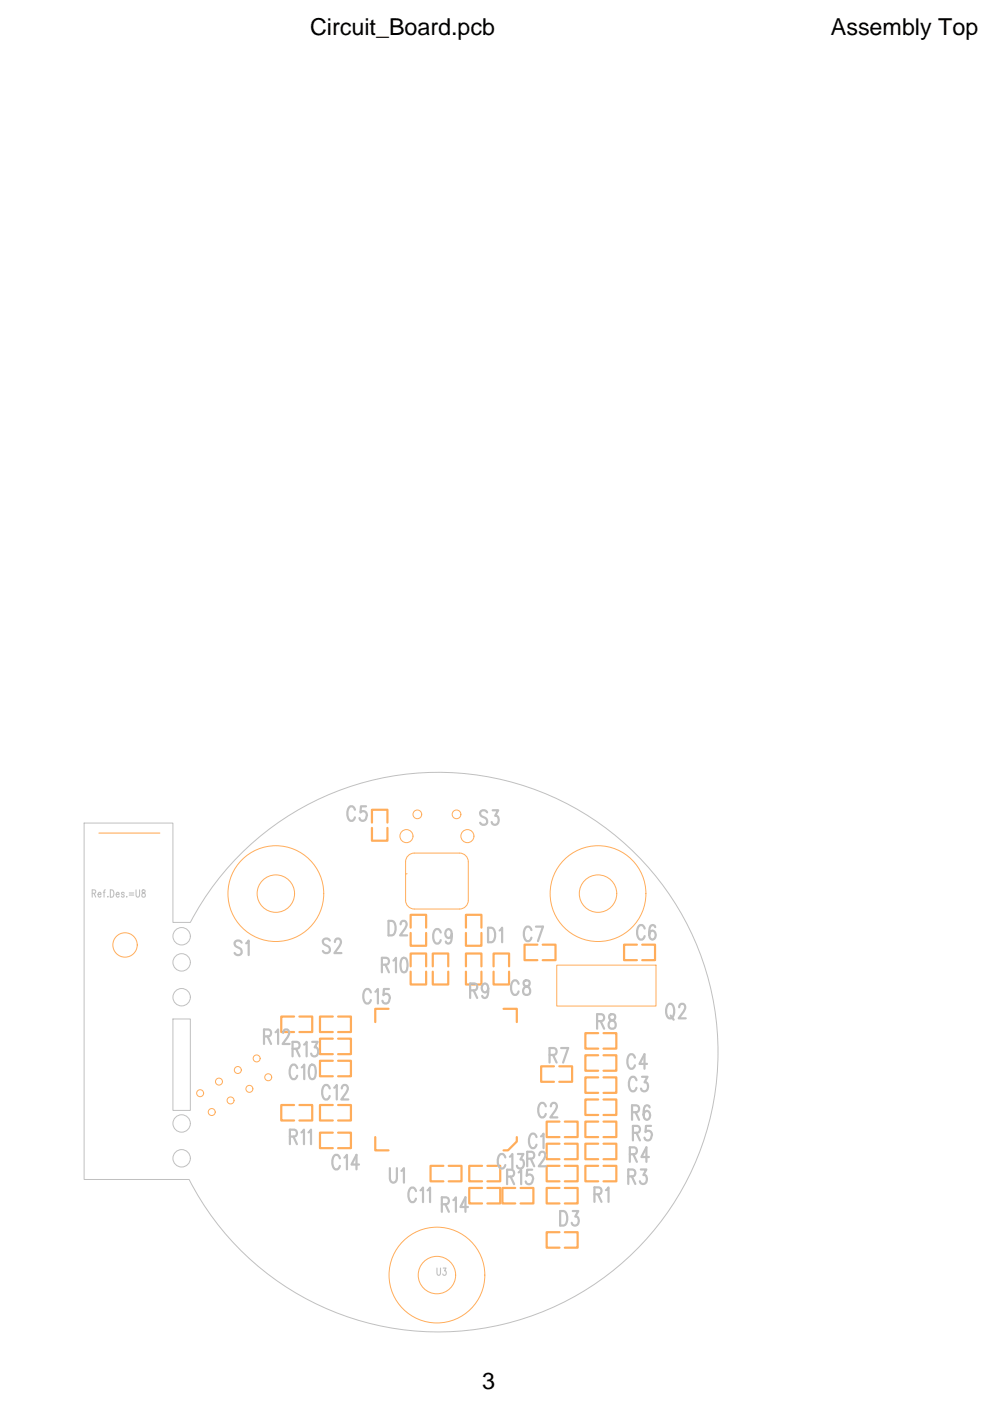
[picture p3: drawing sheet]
<svg xmlns="http://www.w3.org/2000/svg" width="210mm" height="297mm" viewBox="0 0 210 297" stroke-linecap="round" stroke-linejoin="round" font-family="sans-serif">
<g fill="none" stroke="#c0c0c0" stroke-width=".21">
<path d="M17.8 174.5h18.9v21.1h3.7a59.3 59.3 0 0 1 90.2-18.4 59.3 59.3 0 0 1-.5 92.1 59.3 59.3 0 0 1-90-19.2h-22.3zM36.7 216h3.7v19.4h-3.7z"/>
<circle cx="38.5" cy="198.5" r="1.85"/>
<circle cx="38.5" cy="204" r="1.85"/>
<circle cx="38.5" cy="211.4" r="1.85"/>
<circle cx="38.5" cy="238.2" r="1.85"/>
<circle cx="38.5" cy="245.6" r="1.85"/>
</g>
<g fill="none" stroke="#ffad5b" stroke-width=".21">
<path d="M86.3 185.2l-.3 .1M86.5 181.4l.8-.5h.5h9.6a1.85 1.85 0 0 1 1.9 1.8v8.2a1.85 1.85 0 0 1-1.9 1.8h-9.6a1.85 1.85 0 0 1-1.8-1.8v-8.2l.1-.5zM118 204.6h21.1v8.7h-21.1z"/>
<circle cx="86.2" cy="177.3" r="1.38"/>
<circle cx="88.5" cy="172.7" r=".92"/>
<circle cx="96.8" cy="172.7" r=".92"/>
<circle cx="99.1" cy="177.3" r="1.38"/>
<circle cx="58.5" cy="189.5" r="10.2"/>
<circle cx="58.5" cy="189.5" r="4"/>
<circle cx="126.8" cy="189.5" r="10.2"/>
<circle cx="126.8" cy="189.5" r="4"/>
<circle cx="26.5" cy="200.4" r="2.58"/>
<circle cx="42.4" cy="231.8" r=".74"/>
<circle cx="44.9" cy="235.8" r=".74"/>
<circle cx="46.4" cy="229.3" r=".74"/>
<circle cx="48.9" cy="233.3" r=".74"/>
<circle cx="50.4" cy="226.9" r=".74"/>
<circle cx="52.9" cy="230.9" r=".74"/>
<circle cx="54.4" cy="224.4" r=".74"/>
<circle cx="56.9" cy="228.4" r=".74"/>
<circle cx="92.6" cy="270.3" r="10.2"/>
<circle cx="92.6" cy="270.3" r="4"/>
</g>
<path d="M82.4 213.9h-2.8v2.8M106.8 213.9h2.8v2.8M79.6 241.1v2.8h2.8M109.6 241.1v.9l-1.9 1.9h-.9" fill="none" stroke="#ffad5b" stroke-width=".47"/>
<path d="M21 176.6h12.9" fill="none" stroke="#ffad5b" stroke-width=".23"/>
<g font-size="7" fill="#ffad5b">
<text x="78.6" y="177.5">C5</text>
<text x="86.8" y="199.8">D2</text>
<text x="98.6" y="199.8">D1</text>
<text x="91.5" y="208">C9</text>
<text x="98.6" y="208">R9</text>
<text x="104.4" y="208">C8</text>
</g>
<text font-size="7" fill="#c0c0c0" x="86.8" y="208">R10</text>
<g font-size="4.9">
<text x="65.7" y="7.3">Circuit_Board.pcb</text>
<text x="176.2" y="7.3">Assembly Top</text>
<text x="102.2" y="294.5">3</text>
</g>
<g font-size="4.7" fill="#c0c0c0">
<text x="73.7" y="174">C5</text>
<text x="101.8" y="174.9">S3</text>
<text x="49.7" y="202.5">S1</text>
<text x="68.5" y="202.1">S2</text>
<text x="82.4" y="198.3">D2</text>
<text x="91.9" y="200.1">C9</text>
<text x="103.5" y="199.8">D1</text>
<text x="111.1" y="199.5">C7</text>
<text x="135.1" y="199.2">C6</text>
<text x="81" y="206.2">R10</text>
<text x="77" y="212.8">C15</text>
<text x="99.7" y="211.6">R9</text>
<text x="108.4" y="210.9">C8</text>
<text x="141.5" y="215.6">Q2</text>
<text x="56" y="221.3">R12</text>
<text x="126.6" y="218.1">R8</text>
<text x="62" y="224">R13</text>
<text x="116.5" y="225.3">R7</text>
<text x="133" y="226.6">C4</text>
<text x="61.4" y="228.8">C10</text>
<text x="68.3" y="233.1">C12</text>
<text x="133.4" y="231.4">C3</text>
<text x="114.1" y="236.9">C2</text>
<text x="134" y="237.4">R6</text>
<text x="61.5" y="242.6">R11</text>
<text x="112.2" y="243.4">C1</text>
<text x="134.2" y="241.8">R5</text>
<text x="70.5" y="247.9">C14</text>
<text x="82.7" y="250.7">U1</text>
<text x="105.5" y="247.7">C13R2</text>
<text x="107.5" y="251.1">R15</text>
<text x="133.2" y="251">R3</text>
<text x="133.5" y="246.3">R4</text>
<text x="86.6" y="254.9">C11</text>
<text x="93.7" y="256.9">R14</text>
<text x="126" y="254.8">R1</text>
<text x="118.8" y="259.8">D3</text>
</g>
<g font-size="3.8" fill="#ffad5b">
<text x="111" y="203.3">C7</text>
<text x="132.1" y="203.3">C6</text>
<text x="59.4" y="218.5">R12</text>
<text x="67.6" y="218.5">C15</text>
<text x="67.6" y="227.9">C10</text>
<text x="67.6" y="223.2">R13</text>
<text x="123.9" y="226.7">C4</text>
<text x="123.9" y="222">R8</text>
<text x="114.5" y="229.1">R7</text>
<text x="123.9" y="231.4">C3</text>
<text x="59.4" y="237.3">R11</text>
<text x="67.6" y="237.3">C12</text>
<text x="123.9" y="236.1">R6</text>
<text x="67.6" y="243.1">C14</text>
<text x="115.7" y="245.5">C1</text>
<text x="115.7" y="240.8">C2</text>
<text x="123.9" y="245.5">R4</text>
<text x="123.9" y="240.8">R5</text>
<text x="91.1" y="250.2">C11</text>
<text x="99.3" y="250.2">C13</text>
<text x="115.7" y="250.2">R2</text>
<text x="123.9" y="250.2">R3</text>
<text x="99.3" y="254.9">R14</text>
<text x="106.3" y="254.9">R15</text>
<text x="115.7" y="254.9">R1</text>
<text x="115.7" y="264.2">D3</text>
</g>
<g font-size="2.3" fill="#c0c0c0">
<text x="19.8" y="189.9">Ref.Des.=U8</text>
<text x="92.6" y="270.4">U3</text>
</g>
</svg>
